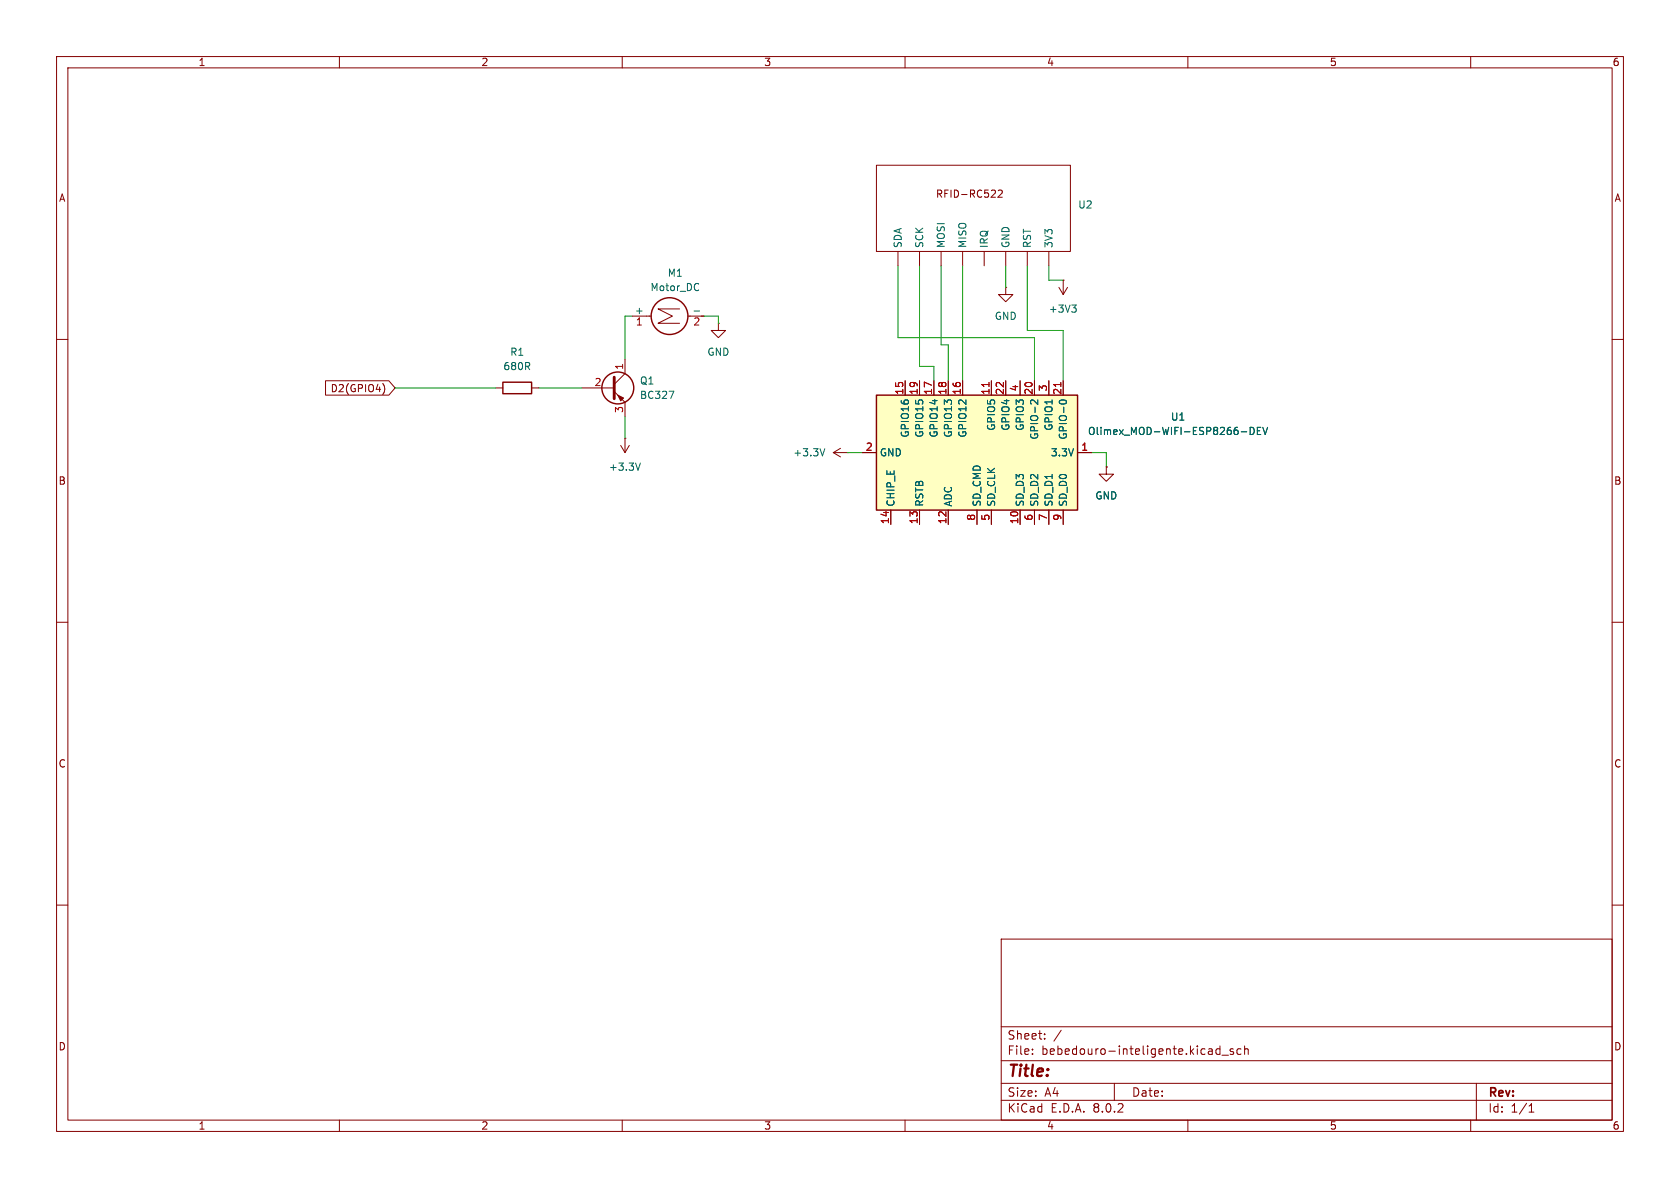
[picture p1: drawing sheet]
<svg xmlns="http://www.w3.org/2000/svg" width="297mm" height="210mm" viewBox="0 0 297 210" stroke-linecap="round" stroke-linejoin="round" font-family="sans-serif">
<g fill="none" stroke="#840000" stroke-width=".18">
<path d="M10 10h277v190h-277zM12 12h273v186h-273zM60 10v2M110 10v2M160 10v2M210 10v2M260 10v2M154.9 29.2h34.3v15.3h-34.3zM176.5 33.7l.5-.1 .2 .4-.8 .9h.8M10 60h2M158.7 44.5v2.5M162.6 44.5v2.5"/>
<path d="M166.4 44.5v2.5M170.2 44.5v2.5M174 44.5v2.5M177.8 50.8v1.3h1.3l-1.3 1.2-1.3-1.2h1.3M177.8 50.8h.1M177.8 44.5v2.5M181.6 44.5v2.5M185.4 44.5v2.5M285 60h2M87.6 68.6h1.3M94 68.6h1.2M10 110h2"/>
<path d="M285 110h2M10 160h2M285 160h2M177 166h108v32h-108zM60 198v2M110 198v2M160 198v2M177 194.5h108M177 191.5h108M177 187.5h108M177 181.5h108M182.5 186.3v.1"/>
<path d="M182.5 185.5v.1M184.7 183.6v.1M184.7 182.8v.1M187.6 182.1l-1.3 2M197 191.5v3M210 198v2M215.7 184.9v1.5M215.7 185.5l-.5-.1-.2 .3v.4l.1 .2h.6M216 186.5h1.2M218 185.5l-.3-.1-.2 .2v.2l.5 .2v.3h-.5M219.4 185.5l-.4-.1-.3 .3v.4l.1 .2h.6M220 185.5l.2-.1 .4 .1 .1 .9"/>
<path d="M220 184.9v1.5M260 198v2M261 191.5v6.5M270.3 196.6h.9M270.3 195.5l.4-.4v1.5"/>
</g>
<path d="M88.9 67.6h5.1v2h-5.1z" fill="none" stroke="#840000" stroke-width=".25"/>
<path d="M154.9 69.9h35.6v20.3h-35.6z" fill="#ffffc2"/>
<g fill="none" stroke="#840000" stroke-width=".25">
<path d="M154.9 69.9h35.6v20.3h-35.6z"/>
<circle cx="118.4" cy="55.9" r="3.3"/>
<circle cx="109.2" cy="68.6" r="2.82"/>
</g>
<g fill="none" stroke="#840000" stroke-width=".18">
<path d="M111.8 55.9h3.3M120.1 54.6h-3.8l2.6 1.3-2.6 1.3h3.8M121.6 55.9h2.9M127 57.2v1.2h1.3l-1.3 1.3-1.3-1.3h1.3M127 57.2h.1M187.2 50.8l.8 1.3M188 49.5h.1M188 49.5v2.6M188.7 50.8l-.7 1.3M57.5 67.3h11.2l1.1 1.3-1.1 1.3h-11.2zM67.7 67.8a1.46 1.46 0 0 1 0 1.9M102.9 68.6h5.7"/>
<path d="M108.6 69.2l1.9 1.9v2.6M109.7 78.7l.8 1.3M110.5 77.5h.1M110.5 63.5v2.5l-1.9 1.9M110.5 77.5v2.5M111.3 78.7l-.8 1.3M148.6 79.2l-1.3 .8M160 67.3v2.6M162.6 67.3v2.6M165.1 67.3v2.6M167.6 67.3v2.6M170.2 67.3v2.6"/>
<path d="M175.3 67.3v2.6M177.8 67.3v2.6M180.3 67.3v2.6M182.9 67.3v2.6M185.4 67.3v2.6M188 67.3v2.6M147.3 80h2.6M147.3 80l1.3 .8M149.9 80h.1M152.4 80h2.5M157.5 90.2v2.5M162.6 90.2v2.5"/>
<path d="M167.6 90.2v2.5M172.7 90.2v2.5M175.3 90.2v2.5M180.3 90.2v2.5M182.9 90.2v2.5M185.4 90.2v2.5M188 90.2v2.5M190.5 80h2.5M195.6 82.6v1.2h1.2l-1.2 1.3-1.3-1.3h1.3M195.6 82.6h.1"/>
</g>
<path d="M174.8 67.6v.7M187.5 67.6v.7" fill="none" stroke="#a90000" stroke-width=".18"/>
<g fill="none" stroke="#006464" stroke-width=".18">
<path d="M122.7 55h1M123.5 50.2h.1M123.5 51.3h.1M189.5 53.9h.8l-.5 .5M190 54.4l.3 .2v.3l-.3 .3M118.3 69.2h.8l-.5 1.2M145.8 79.3l-.4 1.3M183.5 70.7v.8l-.9-.8-.4 .2 .1 .5M187.4 71.3l-.1-.2a.68 .68 0 0 1 .6-.4 .68 .68 0 0 1 .6 .4l-.1 .2M219.4 76.3h1M221 75.5a.64 .64 0 0 1 .7 .7 .64 .64 0 0 1-.7 .6zM222.3 76.1h.4"/>
<path d="M222.9 75.5h-.6v1.3h.6M223.2 75.5l.5 1.3 .4-1.3M113.2 81.9l-.4 1.2"/>
</g>
<path d="M108.6 66.7v3.8" fill="none" stroke="#840000" stroke-width=".51"/>
<path d="M109.2 69.9l1 .5-.5 .5z" fill="#840000" stroke="#840000" stroke-width=".18"/>
<g fill="none" stroke="#009600" stroke-width=".18">
<path d="M111.8 55.9h-1.3v7.6M124.5 55.9h2.5v1.3M158.7 47v12.7h24.2v7.6M162.6 47v17.8h2.5v2.5M166.4 47v14h1.2v6.3M170.2 47v20.3M177.8 47v3.8M181.6 47v11.4h6.4v8.9M185.4 47v2.5h2.6M69.8 68.6h17.8M95.2 68.6h7.7M110.5 73.7v3.8"/>
<path d="M149.9 80h2.5M193 80h2.6v2.6"/>
</g>
<text font-size="2.8" fill="#840000" x="178" y="190.9">Title:</text>
<g font-size="2.1" fill="#840000">
<text x="178" y="184">Sheet:</text>
<text x="178" y="186.7">File:</text>
<text x="184.1" y="186.7">bebedouro-inteligente.kicad_sch</text>
<text x="178" y="196.9">KiCad</text>
<text x="178" y="194.1">Size:</text>
<text x="184.7" y="194.1">A4</text>
<text x="185.7" y="196.9">E.D.A.</text>
<text x="193.3" y="196.9">8.0.2</text>
<text x="200" y="194.1">Date:</text>
<text x="263" y="194.3">Rev:</text>
<text x="263" y="196.9">Id:</text>
<text x="267.1" y="196.9">1/1</text>
</g>
<g font-size="1.8" fill="#840000">
<text x="35" y="11.9">1</text>
<text x="85" y="11.9">2</text>
<text x="135" y="11.9">3</text>
<text x="185" y="11.9">4</text>
<text x="235" y="11.9">5</text>
<text x="285" y="11.9">6</text>
<text x="10.3" y="35.9">A</text>
<text x="165.4" y="35.2">RFID-RC522</text>
<text x="285.3" y="35.9">A</text>
<text x="58.4" y="69.5">D2(GPIO4)</text>
<text x="10.3" y="85.9">B</text>
<text x="285.3" y="85.9">B</text>
<text x="10.3" y="135.9">C</text>
<text x="285.3" y="135.9">C</text>
<text x="10.3" y="185.9">D</text>
<text x="285.3" y="185.9">D</text>
<text x="35" y="199.9">1</text>
<text x="85" y="199.9">2</text>
<text x="135" y="199.9">3</text>
<text x="185" y="199.9">4</text>
<text x="235" y="199.9">5</text>
<text x="285" y="199.9">6</text>
</g>
<g font-size="1.8" fill="#006464">
<text x="190.5" y="37.1">U2</text>
<text x="159.6" y="43.9" transform="rotate(-90 159.6 43.9)">SDA</text>
<text x="163.4" y="43.9" transform="rotate(-90 163.4 43.9)">SCK</text>
<text x="167.2" y="43.9" transform="rotate(-90 167.2 43.9)">MOSI</text>
<text x="171" y="43.9" transform="rotate(-90 171 43.9)">MISO</text>
<text x="174.9" y="43.9" transform="rotate(-90 174.9 43.9)">IRQ</text>
<text x="178.7" y="43.9" transform="rotate(-90 178.7 43.9)">GND</text>
<text x="182.5" y="43.9" transform="rotate(-90 182.5 43.9)">RST</text>
<text x="186.3" y="43.9" transform="rotate(-90 186.3 43.9)">3V3</text>
<text x="114.9" y="51.7">Motor_DC</text>
<text x="117.9" y="49.1">M1</text>
<text x="112.1" y="55.6">+</text>
<text x="175.8" y="56.7">GND</text>
<text x="185.3" y="55.5">+3V3</text>
<text x="88.9" y="65.6">680R</text>
<text x="90.1" y="63.1">R1</text>
<text x="125" y="63.1">GND</text>
<text x="113" y="70.7">BC327</text>
<text x="113" y="68.2">Q1</text>
<text x="160.9" y="77.5" transform="rotate(-90 160.9 77.5)">GPIO16</text>
<text x="163.4" y="77.5" transform="rotate(-90 163.4 77.5)">GPIO15</text>
<text x="166" y="77.5" transform="rotate(-90 166 77.5)">GPIO14</text>
<text x="168.5" y="77.5" transform="rotate(-90 168.5 77.5)">GPIO13</text>
<text x="171" y="77.5" transform="rotate(-90 171 77.5)">GPIO12</text>
<text x="176.1" y="76.2" transform="rotate(-90 176.1 76.2)">GPIO5</text>
<text x="178.7" y="76.2" transform="rotate(-90 178.7 76.2)">GPIO4</text>
<text x="181.2" y="76.2" transform="rotate(-90 181.2 76.2)">GPIO3</text>
<text x="183.7" y="77.8" transform="rotate(-90 183.7 77.8)">GPIO-2</text>
<text x="186.3" y="76.2" transform="rotate(-90 186.3 76.2)">GPIO1</text>
<text x="188.8" y="77.8" transform="rotate(-90 188.8 77.8)">GPIO-0</text>
<text x="192.2" y="77.1">Olimex_MOD-WIFI-ESP8266-DEV</text>
<text x="206.9" y="74.6">U1</text>
<text x="107.5" y="83.4">+3.3V</text>
<text x="140.2" y="80.9">+3.3V</text>
<text x="155.4" y="80.9">GND</text>
<text x="185.7" y="80.9">3.3V</text>
<text x="158.3" y="89.7" transform="rotate(-90 158.3 89.7)">CHIP_E</text>
<text x="163.4" y="89.7" transform="rotate(-90 163.4 89.7)">RSTB</text>
<text x="168.5" y="89.7" transform="rotate(-90 168.5 89.7)">ADC</text>
<text x="173.6" y="89.7" transform="rotate(-90 173.6 89.7)">SD_CMD</text>
<text x="176.1" y="89.7" transform="rotate(-90 176.1 89.7)">SD_CLK</text>
<text x="181.2" y="89.7" transform="rotate(-90 181.2 89.7)">SD_D3</text>
<text x="183.7" y="89.7" transform="rotate(-90 183.7 89.7)">SD_D2</text>
<text x="186.3" y="89.7" transform="rotate(-90 186.3 89.7)">SD_D1</text>
<text x="188.8" y="89.7" transform="rotate(-90 188.8 89.7)">SD_D0</text>
<text x="193.5" y="88.5">GND</text>
</g>
<g font-size="1.8" fill="#a90000">
<text x="112.3" y="57.9">1</text>
<text x="122.5" y="57.9">2</text>
<text x="110.2" y="65.5" transform="rotate(-90 110.2 65.5)">1</text>
<text x="105" y="68.3">2</text>
<text x="159.8" y="69.9" transform="rotate(-90 159.8 69.9)">15</text>
<text x="162.3" y="69.9" transform="rotate(-90 162.3 69.9)">19</text>
<text x="164.8" y="69.9" transform="rotate(-90 164.8 69.9)">17</text>
<text x="167.4" y="69.9" transform="rotate(-90 167.4 69.9)">18</text>
<text x="169.9" y="69.9" transform="rotate(-90 169.9 69.9)">16</text>
<text x="175" y="69.9" transform="rotate(-90 175 69.9)">11</text>
<text x="177.5" y="69.9" transform="rotate(-90 177.5 69.9)">22</text>
<text x="180.1" y="69.3" transform="rotate(-90 180.1 69.3)">4</text>
<text x="182.6" y="69.9" transform="rotate(-90 182.6 69.9)">20</text>
<text x="185.2" y="69.3" transform="rotate(-90 185.2 69.3)">3</text>
<text x="187.7" y="69.9" transform="rotate(-90 187.7 69.9)">21</text>
<text x="110.2" y="73.1" transform="rotate(-90 110.2 73.1)">3</text>
<text x="153" y="79.8">2</text>
<text x="191.1" y="79.8">1</text>
<text x="157.2" y="92.8" transform="rotate(-90 157.2 92.8)">14</text>
<text x="162.3" y="92.8" transform="rotate(-90 162.3 92.8)">13</text>
<text x="167.4" y="92.8" transform="rotate(-90 167.4 92.8)">12</text>
<text x="172.5" y="92.1" transform="rotate(-90 172.5 92.1)">8</text>
<text x="175" y="92.1" transform="rotate(-90 175 92.1)">5</text>
<text x="180.1" y="92.8" transform="rotate(-90 180.1 92.8)">10</text>
<text x="182.6" y="92.1" transform="rotate(-90 182.6 92.1)">6</text>
<text x="185.2" y="92.1" transform="rotate(-90 185.2 92.1)">7</text>
<text x="187.7" y="92.1" transform="rotate(-90 187.7 92.1)">9</text>
</g>
</svg>
